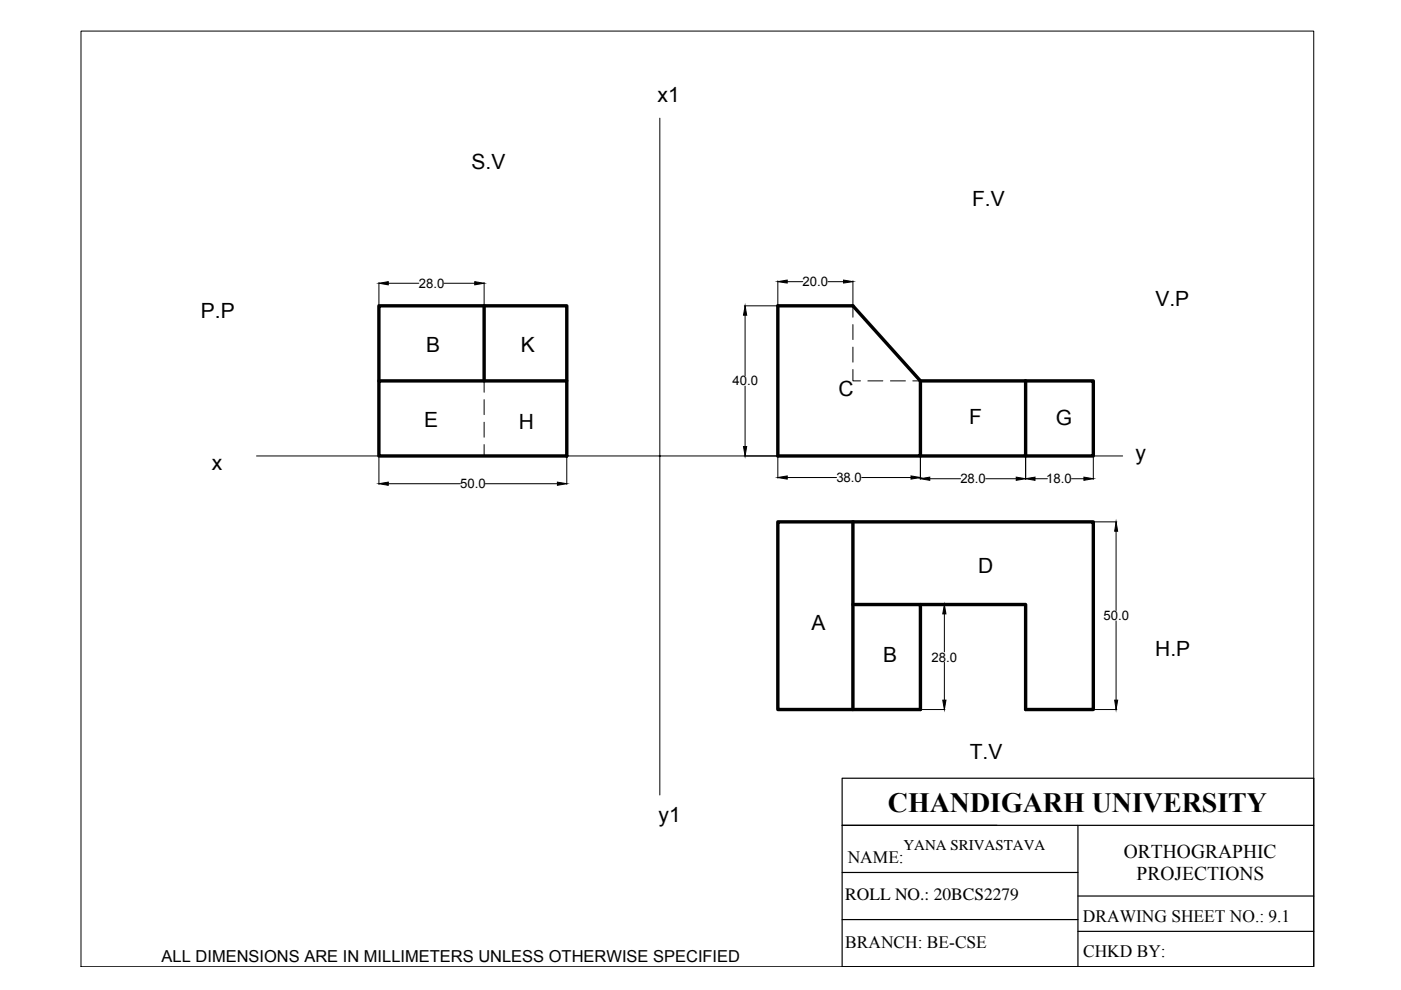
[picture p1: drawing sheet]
<svg xmlns="http://www.w3.org/2000/svg" width="297mm" height="210mm" viewBox="0 0 297 210" stroke-linecap="round" stroke-linejoin="round" font-family="sans-serif">
<!-- layer: thin continuous -->
<g fill="none" stroke="#000" stroke-width=".21">
<path d="M139.9 25v143.6M80.3 59.9v4.9M102.6 59.9v4.9M164.9 59.5v5.3M166.9 59.7h3.3M175.5 59.7h3.3M180.8 59.5v7.8M82.3 60.1h6.5M94.2 60.1h6.5M157.8 64.8h7M158 66.8v12.9M180.8 78.3v2.5h1.6"/>
<path d="M180.8 68.8v3.2M180.8 73.6v3.2M54.4 96.7h183.6M80.3 96.7v6M102.6 80.8v2.4M102.6 84.7v3.2M102.6 89.5v3.2M102.6 94.3v2.4M120.2 96.7v6M157.8 96.7h7M158 81.9v12.8M164.9 96.7v4.7"/>
<path d="M184 80.8h3.2M188.8 80.8h3.2M193.5 80.8h1.6M195.1 96.7v4.9M217.5 96.7v4.9M231.8 96.7v4.9M82.3 102.6h15.3M102.9 102.6h15.3M166.9 101.2h10.5M182.7 101.2h10.5M197.1 101.5h6.6M209 101.5h6.5"/>
<path d="M219.4 101.5h2.7M227.2 101.5h2.6M231.8 110.6h5M236.6 112.6v16.8M195.2 128.2h5.1M200.2 130.2v8M236.6 131.6v16.8M195.2 150.4h5.1M200.2 140.4v8M231.8 150.4h5"/>
</g>
<!-- layer: thick continuous -->
<g fill="#000" stroke="#000" stroke-width=".21">
<circle cx="102.6" cy="64.8" r=".12"/>
<circle cx="139.9" cy="96.7" r=".12"/>
</g>
<path d="M80.3 64.8h22.3M164.9 64.8v31.9" fill="none" stroke="#000" stroke-width=".3"/>
<path d="M102.6 64.8v16M164.9 64.8h15.9l14.3 16v15.9h-30.2zM80.3 80.8h39.9v15.9h-39.9zM80.3 80.8v-16h39.9v16M195.1 80.8h22.4M217.5 80.8v15.9h-22.4M217.5 80.8h14.3v15.9h-14.3M180.8 110.6v39.8M180.8 128.2h14.3v22.2h-30.2v-39.8h66.9v39.8h-14.3v-22.2h-22.4" fill="none" stroke="#000" stroke-width=".72"/>
<!-- layer: thin continuous -->
<g fill="#000" stroke="#000" stroke-width=".21">
<path d="M80.3 60.1l2-.4v.7zM100.7 59.7l1.9 .4-1.9 .3zM164.9 59.7l2-.3v.6zM178.8 59.4l2 .3-2 .3zM158 64.8l.3 2h-.7zM157.6 94.7h.7l-.3 2zM80.3 102.6l2-.4v.7zM118.2 102.2l2 .4-2 .3zM164.9 101.2l2-.3v.7zM193.2 100.9l1.9 .3-1.9 .4zM195.1 101.5l2-.3v.6zM215.5 101.2l2 .3-2 .3z"/>
<path d="M217.5 101.5l1.9-.3v.6zM229.8 101.2l2 .3-2 .3zM236.6 110.6l.4 2h-.7zM200.2 128.2l.4 2h-.7zM199.9 148.4h.7l-.4 2zM236.3 148.4h.7l-.4 2z"/>
</g>
<!-- layer: thick continuous -->
<path d="M17.2 6.6h261.3v198.4h-261.3z" fill="none" stroke="#000" stroke-width=".21"/>
<!-- layer: 0 -->
<path d="M178.5 165h100v40h-100zM178.5 175h100M228.5 175v30M178.5 195h50M178.5 185h50M228.5 190h50M228.5 197.5h50" fill="none" stroke="#000" stroke-width=".25"/>
<text font-size="5.9" x="188.2" y="172.2">CHANDIGARH UNIVERSITY</text>
<g font-size="4.4">
<text x="139.4" y="21.6">x1</text>
<text x="100" y="35.8">S.V</text>
<text x="206.1" y="43.6">F.V</text>
<text x="245" y="64.9">V.P</text>
<text x="42.6" y="67.5">P.P</text>
<text x="90.3" y="74.7">B</text>
<text x="110.4" y="74.7">K</text>
<text x="177.7" y="84">C</text>
<text x="205.5" y="90">F</text>
<text x="89.9" y="90.5">E</text>
<text x="110" y="91">H</text>
<text x="223.8" y="90">G</text>
<text x="44.9" y="99.6">x</text>
<text x="240.7" y="97.6">y</text>
<text x="207.4" y="121.6">D</text>
<text x="172" y="133.6">A</text>
<text x="187.3" y="140.3">B</text>
<text x="244.9" y="139.1">H.P</text>
<text x="205.6" y="161">T.V</text>
<text x="139.6" y="174.4">y1</text>
</g>
<g font-size="4.1">
<text x="238.3" y="182">ORTHOGRAPHIC</text>
<text x="241" y="186.6">PROJECTIONS</text>
</g>
<g font-size="3.7">
<text x="179.7" y="183.1">NAME:</text>
<text x="179.2" y="190.9">ROLL NO.: 20BCS2279</text>
<text x="229.6" y="195.4">DRAWING SHEET NO.: 9.1</text>
<text x="179.2" y="201.1">BRANCH: BE-CSE</text>
<text x="229.6" y="202.8">CHKD BY:</text>
</g>
<text font-size="3.5" x="34.3" y="203.9">ALL DIMENSIONS ARE IN MILLIMETERS UNLESS OTHERWISE SPECIFIED</text>
<text font-size="3.2" x="191.6" y="180.3">YANA SRIVASTAVA</text>
<g font-size="2.8">
<text x="88.8" y="61">28.0</text>
<text x="170.2" y="60.7">20.0</text>
<text x="155.3" y="81.7">40.0</text>
<text x="97.6" y="103.5">50.0</text>
<text x="177.3" y="102.2">38.0</text>
<text x="203.6" y="102.5">28.0</text>
<text x="221.8" y="102.5">18.0</text>
<text x="234" y="131.5">50.0</text>
<text x="197.5" y="140.3">28.0</text>
</g>
</svg>
